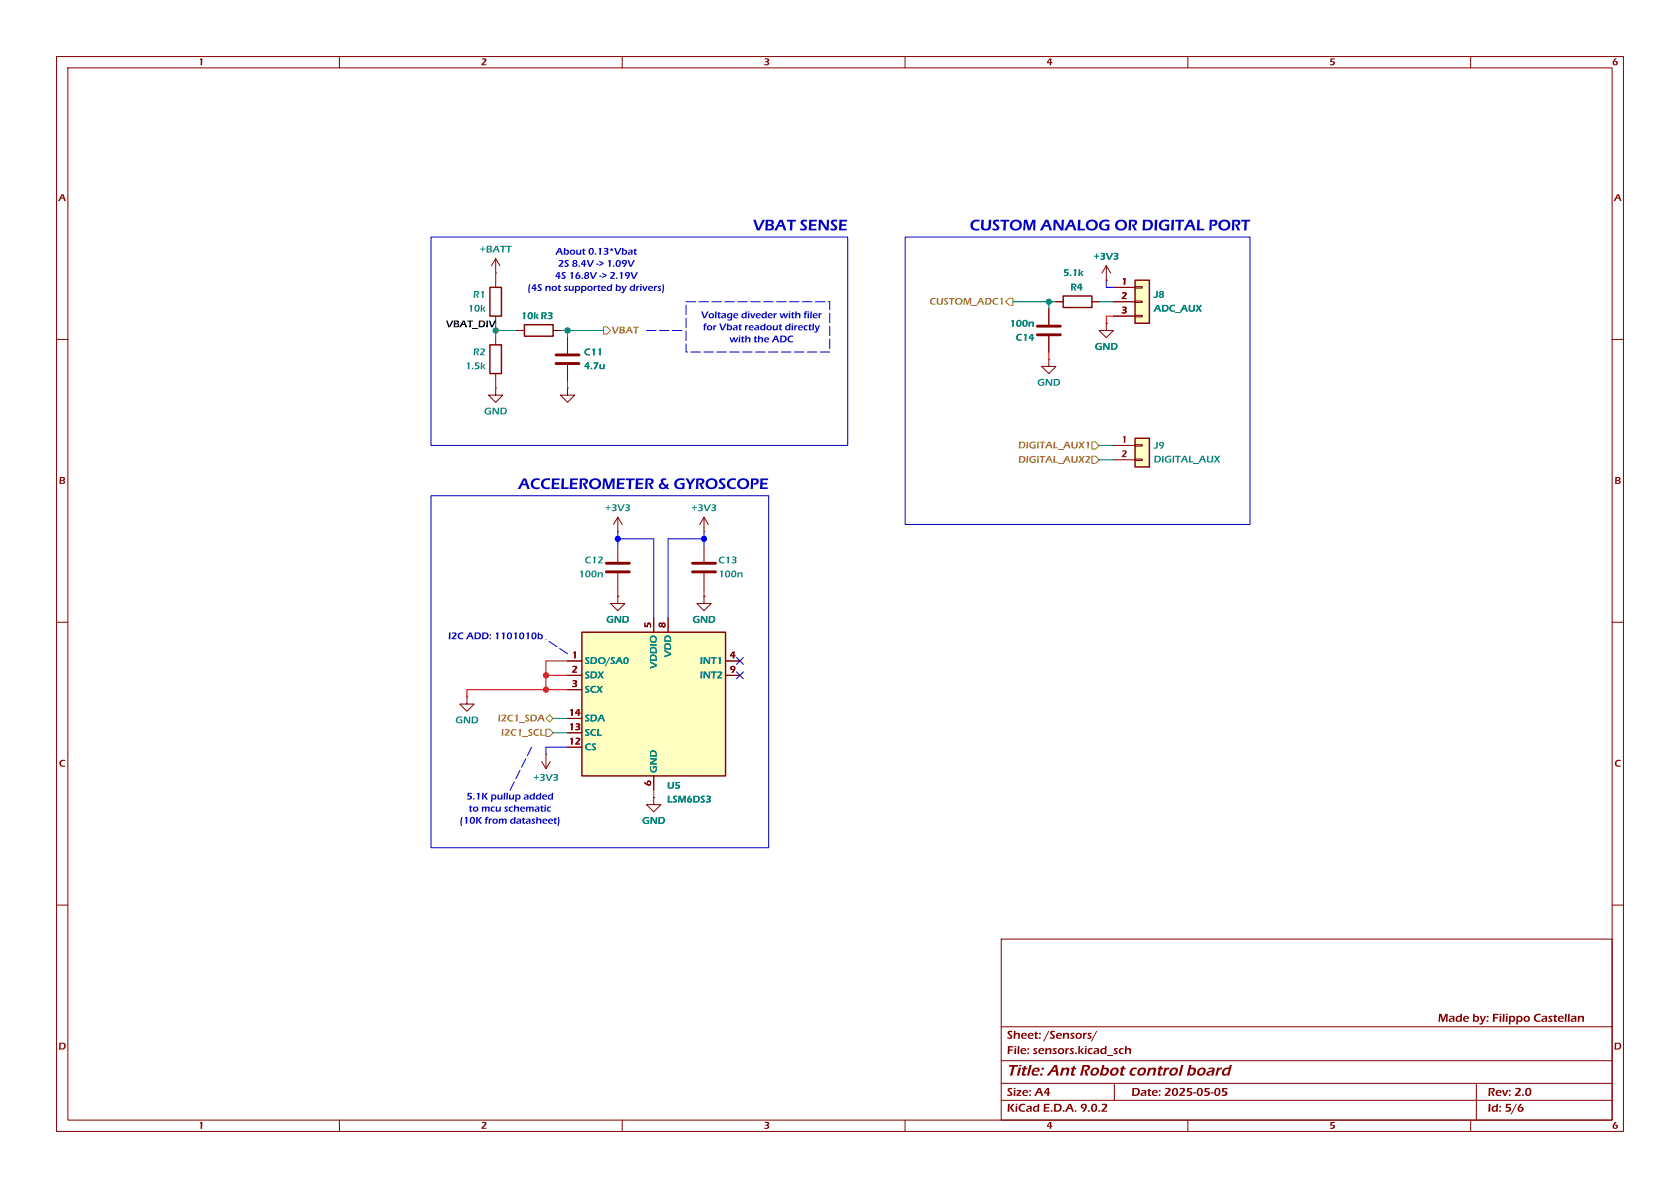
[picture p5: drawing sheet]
<svg xmlns="http://www.w3.org/2000/svg" width="297mm" height="210mm" viewBox="0 0 297 210" stroke-linecap="round" stroke-linejoin="round" font-family="sans-serif">
<g fill="none" stroke="#840000" stroke-width=".18">
<path d="M10 10h277v190h-277zM12 12h273v186h-273zM60 10v2M110 10v2M160 10v2M210 10v2M260 10v2M10 60h2M285 60h2M10 110h2M285 110h2M95.8 134.6l.7 1.3"/>
<path d="M96.5 133.4h.1M96.5 133.4v2.5M97.3 134.6l-.8 1.3M115.6 141v1.2h1.2l-1.2 1.3-1.3-1.3h1.3M115.6 141h.1M10 160h2M177 166h108v32h-108zM285 160h2M60 198v2M110 198v2M160 198v2M177 194.5h108"/>
<path d="M177 191.5h108M177 187.5h108M177 181.5h108M197 191.5v3M210 198v2M260 198v2M261 191.5v6.5"/>
</g>
<path d="M102.9 111.8h25.4v25.4h-25.4z" fill="#ffffc2"/>
<path d="M188 52.3h5v2.1h-5zM102.9 111.8h25.4v25.4h-25.4z" fill="none" stroke="#840000" stroke-width=".25"/>
<g fill="none" stroke="#840000" stroke-width=".18">
<path d="M186.7 53.3h1.3M193 53.3h1.3M195.6 49.5h.1M195.6 47l-.8 1.3M195.6 47l.7 1.3M195.6 47v2.5M109.2 94h.1M109.2 91.4l-.7 1.3M109.2 91.4l.8 1.3M109.2 91.4v2.6M124.5 94h.1M124.5 91.4l-.8 1.3"/>
<path d="M124.5 91.4l.7 1.3M124.5 91.4v2.6M100.3 116.8h2.6M100.3 119.4h2.6M115.6 109.2v2.6M118.1 109.2v2.6M128.3 116.8h2.5M128.3 119.4h2.5M82.5 123.2v1.3h1.3l-1.3 1.2-1.2-1.2h1.2M82.5 123.2h.1M100.3 121.9h2.6M115.6 137.2v2.5"/>
</g>
<path d="M200.7 77.5h2.5v5.1h-2.5z" fill="#ffffc2"/>
<path d="M200.7 77.5h2.5v5.1h-2.5z" fill="none" stroke="#840000" stroke-width=".25"/>
<path d="M185.4 63.5v1.3h-1.3l1.3 1.2 1.3-1.2h-1.3M185.4 63.5h.1M196.8 78.7h3.9M200.7 78.6h1.2v.3h-1.2zM196.8 81.3h3.9M200.7 81.2h1.2v.2h-1.2z" fill="none" stroke="#840000" stroke-width=".18"/>
<path d="M200.7 49.5h2.5v7.7h-2.5z" fill="#ffffc2"/>
<path d="M86.6 50.8h2v5.1h-2zM92.7 57.4h5.1v2h-5.1zM200.7 49.5h2.5v7.7h-2.5zM86.6 61h2v5h-2z" fill="none" stroke="#840000" stroke-width=".25"/>
<g fill="none" stroke="#840000" stroke-width=".18">
<path d="M87.6 48.3h.1M87.6 45.7v2.6M87.6 49.5v1.3M87.6 55.9v1.3M87.6 59.7v1.3M87.6 45.7l-.7 1.3M87.6 45.7l.8 1.3M91.4 58.4h1.3M97.8 58.4h1.3M100.3 59.7v2.8M185.4 54.6v2.8M185.4 59.4v2.8"/>
<path d="M195.6 57.2v1.2h1.2l-1.2 1.3-1.3-1.3h1.3M195.6 57.2h.1M196.8 50.8h3.9M196.8 53.3h3.9M196.8 55.9h3.9M200.7 50.7h1.2v.2h-1.2zM200.7 53.2h1.2v.3h-1.2zM200.7 55.8h1.2v.2h-1.2zM87.6 68.6v1.3h1.3l-1.3 1.2-1.2-1.2h1.2M87.6 68.6h.1M87.6 66v1.3M100.3 68.6v1.3h1.3l-1.3 1.2-1.2-1.2h1.2"/>
<path d="M100.3 68.6h.1M100.3 64.5v2.8M109.2 96.5v2.8M124.5 96.5v2.8M109.2 105.4v1.3h1.3l-1.3 1.3-1.3-1.3h1.3M109.2 105.4h.1M109.2 101.3v2.8M124.5 105.4v1.3h1.2l-1.2 1.3-1.3-1.3h1.3M124.5 105.4h.1M124.5 101.3v2.8"/>
</g>
<path d="M183.4 59.2h4.1M183.4 57.7h4.1M98.3 64.3h4.1M98.3 62.7h4.1M107.2 99.6h4.1M122.4 99.6h4.1M107.2 101.1h4.1M122.4 101.1h4.1" fill="none" stroke="#840000" stroke-width=".51"/>
<path d="M106.7 57.8h.6l.6 .6-.6 .7h-.6zM177.8 53.3l.6-.6h.7v1.3h-.7zM193 78.1h.7l.6 .6-.6 .7h-.7zM193 80.6h.7l.6 .7-.6 .6h-.7zM96.5 127l.7-.6 .6 .6-.6 .6zM96.5 128.9h.7l.6 .6-.6 .7h-.7z" fill="none" stroke="#848400" stroke-width=".18"/>
<path d="M114.3 58.4h6.3M100.3 115.6l-3.8-2.6M94 132.1l-3.8 7.6" fill="none" stroke="#0000c2" stroke-width=".18" stroke-dasharray="1.7 .6"/>
<path d="M195.6 49.5v1.3h1.2M109.2 95.3h6.4v13.9M109.2 94v2.5M124.5 95.3h-6.4v13.9M124.5 94v2.5M100.3 132.1h-3.8v1.3" fill="none" stroke="#00f" stroke-width=".18"/>
<path d="M87.6 48.3v1.2M196.8 55.9h-1.2v1.3M87.6 67.3v1.3M100.3 67.3v1.3M185.4 62.2v1.3M96.5 119.4h3.8M100.3 116.8h-3.8v5.1M109.2 104.1v1.3M124.5 104.1v1.3M100.3 121.9h-17.8v1.3M115.6 139.7v1.3" fill="none" stroke="#f00" stroke-width=".18"/>
<path d="M91.4 58.4h-3.8v1.3M99.1 58.4h7.6M100.3 58.4v1.3M179.1 53.3h7.6M185.4 53.3v1.3M194.3 53.3h2.5M194.3 78.7h2.5M194.3 81.3h2.5M97.8 129.5h2.5M97.8 127h2.5" fill="none" stroke="#008400" stroke-width=".18"/>
<path d="M130.2 118.8l1.2 1.2M130.2 116.2l1.2 1.2M131.4 118.8l-1.2 1.2M131.4 116.2l-1.2 1.2" fill="none" stroke="#000084" stroke-width=".18"/>
<g fill="#0000c2">
<path d="M144 57.5h.3l.2 .7 .2-.7h.3l-.6 1.2a.27 .27 0 0 1-.2 .1 .27 .27 0 0 1-.2-.2h.2l.1-.2z"/>
<path d="M112.1 44l.3-.1v.3h.2v.1h-.2l-.1 .4 .1 .2 .2-.1a.27 .27 0 0 1-.5 .2v-.7h-.1z"/>
<path d="M95.1 111.8h.2v.3a.45 .45 0 0 1 .7 .4 .45 .45 0 0 1-.7 .3v.2h-.3v-.5h.3a.27 .27 0 0 0 .2 .3 .27 .27 0 0 0 .3-.2 .27 .27 0 0 0-.2-.3h-.3v.2h-.3z"/>
</g>
<path d="M76.2 41.9h73.7v36.8h-73.7zM160 41.9h61v50.8h-61zM76.2 87.6h59.7v62.3h-59.7z" fill="none" stroke="#0000c2" stroke-width=".18"/>
<path d="M121.3 53.3h25.4v8.9h-25.4z" fill="none" stroke="#0000c2" stroke-width=".18" stroke-dasharray="1.7 .6"/>
<g fill="none" stroke="#840000" stroke-width=".18">
<path d="M91.4 58.4h1.3M97.8 58.4h1.3M100.3 59.7v2.8M185.4 54.6v2.8M185.4 59.4v2.8M186.7 53.3h1.3M193 53.3h1.3M195.6 49.5h.1M195.6 57.2h.1M196.8 50.8h3.9M196.8 53.3h3.9M196.8 55.9h3.9"/>
<path d="M100.3 64.5v2.8M100.3 116.8h2.6M100.3 119.4h2.6M109.2 105.4h.1M115.6 109.2v2.6M118.1 109.2v2.6M124.5 105.4h.1M128.3 116.8h2.5M128.3 119.4h2.5M100.3 121.9h2.6M115.6 137.2v2.5M115.6 141h.1"/>
</g>
<g fill="#00f" stroke="#00f" stroke-width=".18">
<circle cx="124.5" cy="95.3" r=".46"/>
<circle cx="109.2" cy="95.3" r=".46"/>
</g>
<g fill="#008400" stroke="#008400" stroke-width=".18">
<circle cx="185.4" cy="53.3" r=".46"/>
<circle cx="100.3" cy="58.4" r=".46"/>
<circle cx="87.6" cy="58.4" r=".46"/>
</g>
<g fill="#f00" stroke="#f00" stroke-width=".18">
<circle cx="96.5" cy="119.4" r=".46"/>
<circle cx="96.5" cy="121.9" r=".46"/>
</g>
<g font-size="2.8" fill="#0000c2">
<text x="133.1" y="41.5">VBAT SENSE</text>
<text x="171.4" y="41.5">CUSTOMANALOG OR DIGITAL PORT</text>
<text x="91.6" y="87.2">ACCELEROMETER&amp; GYROSCOPE</text>
</g>
<text font-size="2.8" fill="#840000" x="178" y="190.9">Title:Ant Robotcontrol board</text>
<g font-size="2.1" fill="#840000">
<text x="178" y="184.2">Sheet: /Sensors/</text>
<text x="254.2" y="181.2">Made by: Filippo Castellan</text>
<text x="178" y="186.9">File: sensors.kicad_sch</text>
<text x="178" y="197.1">KiCad E.D.A. 9.0.2</text>
<text x="178" y="194.3">Size:A4</text>
<text x="200" y="194.3">Date: 2025-05-05</text>
<text x="263" y="194.3">Rev:2.0</text>
<text x="263" y="197.1">Id: 5/6</text>
</g>
<g font-size="1.8" fill="#840000">
<text x="35" y="12">1</text>
<text x="85" y="12">2</text>
<text x="135" y="12">3</text>
<text x="185" y="12">4</text>
<text x="235" y="12">5</text>
<text x="285" y="12">6</text>
<text x="10.3" y="36">A</text>
<text x="285.3" y="36">A</text>
<text x="198.2" y="50.5">1</text>
<text x="198.2" y="53.1">2</text>
<text x="198.2" y="55.6">3</text>
<text x="198.2" y="78.5">1</text>
<text x="198.2" y="81">2</text>
<text x="10.4" y="86">B</text>
<text x="285.4" y="86">B</text>
<text x="115.3" y="111" transform="rotate(-90 115.3 111)">5</text>
<text x="117.9" y="111" transform="rotate(-90 117.9 111)">8</text>
<text x="101.1" y="116.6">1</text>
<text x="101.1" y="119.1">2</text>
<text x="129" y="116.6">4</text>
<text x="129" y="119.1">9</text>
<text x="101.1" y="121.7">3</text>
<text x="100.5" y="126.7">14</text>
<text x="100.5" y="129.3">13</text>
<text x="100.5" y="131.8">12</text>
<text x="10.4" y="136">C</text>
<text x="285.4" y="136">C</text>
<text x="115.3" y="139" transform="rotate(-90 115.3 139)">6</text>
<text x="10.3" y="186">D</text>
<text x="285.3" y="186">D</text>
<text x="35" y="200.1">1</text>
<text x="85" y="200.1">2</text>
<text x="135" y="200.1">3</text>
<text x="185" y="200.1">4</text>
<text x="235" y="200.1">5</text>
<text x="285" y="200.1">6</text>
</g>
<g font-size="1.8" fill="#008484">
<text x="84.8" y="45.1">+BATT</text>
<text x="193.3" y="46.4">+3V3</text>
<text x="83.6" y="53.1">R1</text>
<text x="188" y="49.3">5.1k</text>
<text x="189.2" y="51.8">R4</text>
<text x="204" y="53.1">J8</text>
<text x="82.7" y="55.6">10k</text>
<text x="92.1" y="56.9">10k R3</text>
<text x="178.5" y="58.2">100n</text>
<text x="204" y="55.6">ADC_AUX</text>
<text x="82.3" y="65.8">1.5k</text>
<text x="83.6" y="63.3">R2</text>
<text x="103.3" y="65.7">4.7u</text>
<text x="103.3" y="63.3">C11</text>
<text x="179.6" y="60.7">C14</text>
<text x="193.5" y="62.3">GND</text>
<text x="183.4" y="68.7">GND</text>
<text x="85.6" y="73.8">GND</text>
<text x="204" y="79.8">J9</text>
<text x="204" y="82.3">DIGITAL_AUX</text>
<text x="107" y="90.9">+3V3</text>
<text x="122.2" y="90.9">+3V3</text>
<text x="103.4" y="100.1">C12</text>
<text x="127" y="100.1">C13</text>
<text x="102.3" y="102.6">100n</text>
<text x="127" y="102.6">100n</text>
<text x="107.2" y="110.6">GND</text>
<text x="122.4" y="110.6">GND</text>
<text x="103.4" y="117.9">SDO/SA0</text>
<text x="116.6" y="118.2" transform="rotate(-90 116.6 118.2)">VDDIO</text>
<text x="119.1" y="116.2" transform="rotate(-90 119.1 116.2)">VDD</text>
<text x="123.7" y="117.9">INT1</text>
<text x="103.4" y="120.4">SDX</text>
<text x="103.4" y="122.9">SCX</text>
<text x="123.7" y="120.4">INT2</text>
<text x="80.5" y="128.4">GND</text>
<text x="103.4" y="128">SDA</text>
<text x="103.4" y="130.6">SCL</text>
<text x="103.4" y="133.1">CS</text>
<text x="116.6" y="136.7" transform="rotate(-90 116.6 136.7)">GND</text>
<text x="94.3" y="138.5">+3V3</text>
<text x="117.9" y="139.9">U5</text>
<text x="117.9" y="142.4">LSM6DS3</text>
<text x="113.5" y="146.1">GND</text>
</g>
<g font-size="1.8" fill="#0000c2">
<text x="98.2" y="45.5">About 0.13*Vbat</text>
<text x="98.6" y="47.7">2S8.4V -&gt;1.09V</text>
<text x="93.3" y="51.9">(4Snot supported by drivers)</text>
<text x="98.1" y="49.8">4S16.8V -&gt;2.19V</text>
<text x="123.9" y="56.7">Voltage diveder with filer</text>
<text x="124.3" y="58.9">for Vbat readout directly</text>
<text x="128.9" y="61">with the ADC</text>
<text x="79.2" y="113.5">I2C ADD: 1101010b</text>
<text x="82.5" y="141.8">5.1K pullup added</text>
<text x="82.9" y="144">to mcu schematic</text>
<text x="81.3" y="146.1">(10K from datasheet)</text>
</g>
<text font-size="1.8" fill="#008400" x="78.8" y="58.1">VBAT_DIV</text>
<g font-size="1.8" fill="#848400">
<text x="108.1" y="59.4">VBAT</text>
<text x="164.3" y="54.4">CUSTOM_ADC1</text>
<text x="180" y="82.3">DIGITAL_AUX2</text>
<text x="180" y="79.8">DIGITAL_AUX1</text>
<text x="88" y="128">I2C1_SDA</text>
<text x="88.6" y="130.6">I2C1_SCL</text>
</g>
</svg>
